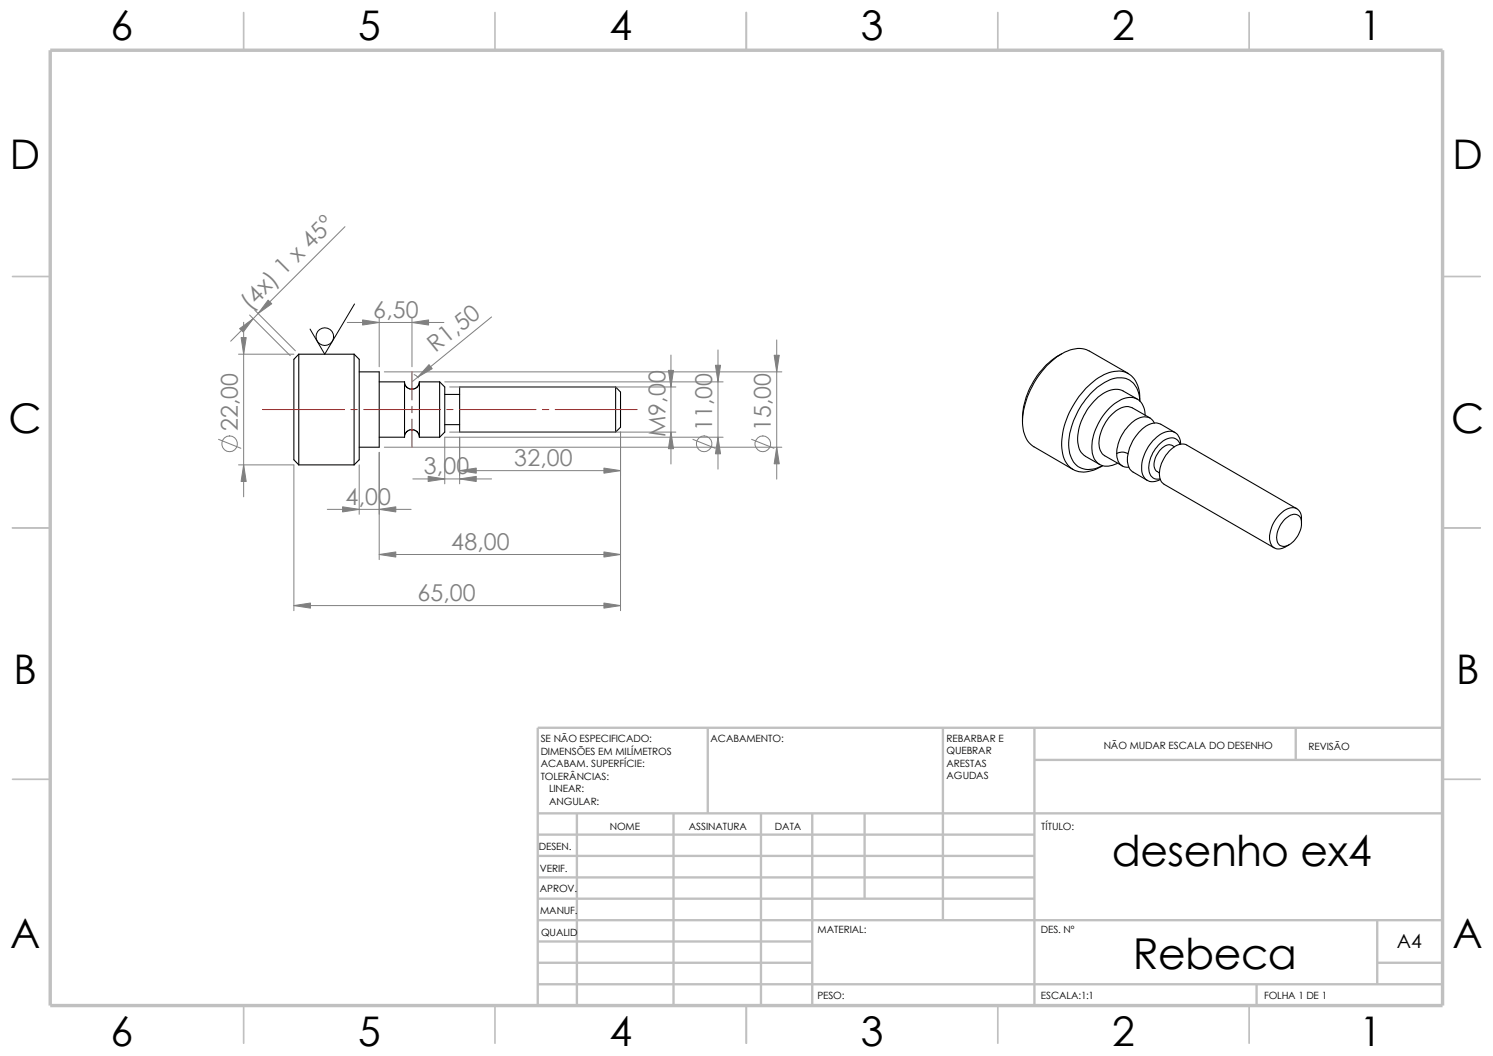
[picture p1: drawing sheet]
<svg xmlns="http://www.w3.org/2000/svg" width="297mm" height="210mm" viewBox="0 0 297 210" stroke-linecap="round" stroke-linejoin="round" font-family="sans-serif">
<g fill="none" stroke="#c0c0c0" stroke-width=".34">
<path d="M48.5 2.5v7.5M98.5 2.5v7.5M148.5 2.5v7.5M198.5 2.5v7.5M248.5 2.5v7.5M2.5 55h7.5M287 55h7.5M2.5 105h7.5M287 105h7.5M2.5 155h7.5M287 155h7.5M48.5 200v7.5"/>
<path d="M98.5 200v7.5M148.5 200v7.5M198.5 200v7.5M248.5 200v7.5"/>
</g>
<g fill="none" stroke="#c0c0c0" stroke-width=".47">
<path d="M140.8 144.7v17.1M187.6 144.7v38.3M205.8 144.7v55.3M205.8 151.1h81.2M257.8 144.7v6.4M287 144.7h-180v55.3M107 161.8h180M107 178.7h98.8M107 174.5h98.8M107 170.2h98.8M107 166h98.8M114.8 161.8v38.2"/>
<path d="M134 161.8v38.2M151.4 161.8v38.2M161.6 161.8v38.2M172 161.8v16.9M107 195.7h180M107 191.5h54.6M107 187.2h54.6M107 183h180M250 195.7v4.3M274 191.5h13M274 183v12.7"/>
</g>
<path d="M10 10h277v190h-277z" fill="none" stroke="#c0c0c0" stroke-width=".68" stroke-linecap="butt"/>
<g fill="none" stroke="#000" stroke-width=".21">
<path d="M59.4 70.4v22.1M59.4 70.4l-.9 1.1v19.9l.9 1.1M59.4 70.4h11M70.4 70.4v22.1M70.4 70.4l1.1 1.1v19.9l-1.1 1.1M71.5 74h3.9v14.9h-3.9M75.4 75.9h5.1v11.1M80.4 75.9l.2 .7 .3 .4 .3 .3 .7 .1 1-.3 .4-.5 .1-.7M83.4 75.9h4.1M83.4 75.9v11.1M87.5 75.9l1 1.1v8.9l-1 1.1M87.5 75.9v11.1"/>
<path d="M88.5 78.4h2.9M122.5 77h-31.1v8.9h31.1M122.5 77l.9 1v7l-.9 .9M122.5 77v8.9M211.2 70.4a15.4 15.4 0 0 0-7.8 13.5M216 77.2a10 10 0 0 1 6.6-3.4 4.4 4.4 0 0 1 4.1 4.4v1.6a4.4 4.4 0 0 0-3.1-4.6 7.1 7.1 0 0 0-5.8 2.2 16.1 16.1 0 0 0-5.2 11.2 4.7 4.7 0 0 0 2.6 4.5 5.2 5.2 0 0 0 4.1-.5 6.2 6.2 0 0 1-5.5 1 5.1 5.1 0 0 1-2.6-5 16.9 16.9 0 0 1 4.8-11.4zM224.5 74.3l-7.8-4.5a5.3 5.3 0 0 0-5.4 .5 16.8 16.8 0 0 0-7.8 14.4 5.1 5.1 0 0 0 2.2 4.2l7.8 4.5M226.3 79.4l-2.9-1.6a4.2 4.2 0 0 0-4.5 .8 11.5 11.5 0 0 0-4.5 9.5 3.3 3.3 0 0 0 1.5 2.7l2.9 1.6M59.4 92.5h11M75.4 87h5.1M80.5 87v-.4l.3-.6 .4-.4 .8-.2 .6 .2 .5 .4 .3 1M83.4 87h4.1"/>
<path d="M88.5 84.5h2.9M222.2 90.2a2.21 2.21 0 0 1 2.2 .1M222.2 90.2a2.36 2.36 0 0 0 1.9 2.7h.5M227.8 82.6a3.1 3.1 0 0 0-3.5-3.5 9.2 9.2 0 0 0-5.9 5.2 8.1 8.1 0 0 0-.7 7 2.96 2.96 0 0 0 4 1.1l.6-.3M228.8 83.1l-3.5-2a3.6 3.6 0 0 0-4.1 1.3 8 8 0 0 0-2.4 6.9l.7 1.1 3.8 2.3M229.7 84.2a2.29 2.29 0 0 0-3.5-.9 8.6 8.6 0 0 0-4 6.9M233.6 88.9a1.82 1.82 0 0 0-2.6 .4 3.7 3.7 0 0 0-1.1 4.3l.7 .5M233.8 86l-2.9-1.6a3.5 3.5 0 0 0-4 1.2 7.7 7.7 0 0 0-2.4 7l.2 .6 .6 .7 3 1.6M234.7 88.3a1.87 1.87 0 0 0-3-.8 6.7 6.7 0 0 0-3.1 6.3 1.72 1.72 0 0 0 2.2 1.5M234.9 88.3a2.3 2.3 0 0 0-1.1-2.3 2.3 2.3 0 0 0-2.6 .2 8.1 8.1 0 0 0-4 8 2.26 2.26 0 0 0 3.6 1.2M255.6 103.3a2.23 2.23 0 0 1 2.7-.8 2.79 2.79 0 0 1 .2 3.4 4.1 4.1 0 0 1-3.2 2.8 1.6 1.6 0 0 1-1.3-2.1 5.9 5.9 0 0 1 1.6-3.3zM258 101.2l-21.9-12.7a3.1 3.1 0 0 0-3.6 1.3 6.3 6.3 0 0 0-1.7 5.5l.3 .5 .5 .5 21.9 12.7"/>
<path d="M258.9 104.1v-.8a1.95 1.95 0 0 0-.9-2.1 1.95 1.95 0 0 0-2.3 .2 6.5 6.5 0 0 0-3 6.5 1.84 1.84 0 0 0 3 .9l.8-.5"/>
</g>
<path d="M82 74v5.5M52.2 81.4h16.3M69.8 81.4h1.3M72.3 81.4h15.3M82 80.8v1.3M82 83.4v5.5M88.9 81.4h1.2M91.4 81.4h15.2M107.9 81.4h1.3M110.4 81.4h16.3" fill="none" stroke="#f00" stroke-width=".2"/>
<g fill="none" stroke="#000" stroke-width=".2">
<path d="M70.5 60.5l-5.9 9.9-2.9-5"/>
<circle cx="64.6" cy="67" r="1.76"/>
</g>
<g fill="none" stroke="#808080" stroke-width=".2">
<path d="M68.6 45.1l-22.7 22.8M47.5 70.4h11M48.5 64.1v34.7M49.7 62.7l8 8M50.7 61.7l8.1 8.1M69.1 64.1h19.2M75.4 63.2v9.7M76.5 74h79M82 63.2v9.7M82.4 74.5l.4 .2 .4 .4M88.5 75.9h55.3M89.5 77h45"/>
<path d="M97.8 63l-15.8 12.9M133.5 70.6v21.7M142.8 69.6v23.7M154.5 67.6v27.7M43.5 87.4l4.4 1.8M47.5 92.5h11v29M71.5 92.5v9.8M75.4 90v21.3M76.5 88.9h79M82.1 95.2h15.7M89.5 85.9h45M91.4 87v9.2"/>
<path d="M91.4 93.6h32M123.4 85.9v35.6M137.8 87.4l4.5 1.8M143.8 87h-55.3v9.2M149.5 87.4l4.5 1.8M65.1 101.3h16.7M75.4 110.3h48M58.5 120.4h64.9"/>
<circle cx="45.7" cy="88.3" r="1.56"/>
<circle cx="140.1" cy="88.3" r="1.56"/>
<circle cx="151.8" cy="88.3" r="1.56"/>
</g>
<g fill="#808080" stroke="#808080" stroke-width=".2">
<path d="M85.2 94.7l3.3 .5-3.3 .6z"/>
<path d="M91.4 93.6l3.3-.5v1z"/>
<path d="M142.8 87l.5 3.3h-1z"/>
<path d="M120.1 93.1l3.3 .5-3.3 .5z"/>
<path d="M142.3 72.6h1l-.5 3.3z"/>
<path d="M85.3 72.5l.7 .8-2.9 1.7z"/>
<path d="M48.5 92.5l.5 3.3h-1z"/>
<path d="M48 67.1h1l-.5 3.3z"/>
<path d="M68.2 100.8l3.3 .5-3.3 .5z"/>
<path d="M75.4 101.3l3.3-.5v1z"/>
<path d="M120.1 119.9l3.3 .5-3.3 .5z"/>
<path d="M58.5 120.4l3.3-.5v1z"/>
<path d="M154.5 88.9l.5 3.3h-1z"/>
<path d="M154 70.7h1l-.5 3.3z"/>
<path d="M133.5 85.9l.5 3.3h-1z"/>
<path d="M133 73.7h1l-.5 3.3z"/>
<path d="M120.1 109.8l3.3 .5-3.3 .5z"/>
<path d="M75.4 110.3l3.3-.5v1z"/>
<path d="M53.3 59.7l.8 .7-2.7 2z"/>
<path d="M47.7 65.4l2.7-2-2 2.6z"/>
<path d="M91.4 95.2l3.3-.5v1.1z"/>
<path d="M72.1 63.6l3.3 .5-3.3 .5z"/>
<path d="M82 64.1l3.3-.5v1z"/>
</g>
<g font-size="8.5">
<text x="221.2" y="172.3">desenho ex4</text>
<text x="225.4" y="192.7">Rebeca</text>
</g>
<g font-size="8.1">
<text x="22" y="8">6</text>
<text x="71.2" y="8">5</text>
<text x="121.2" y="8">4</text>
<text x="171.2" y="8">3</text>
<text x="221.2" y="8">2</text>
<text x="270.5" y="8">1</text>
<text x="1.9" y="33.6">D</text>
<text x="288.9" y="33.6">D</text>
<text x="1.7" y="86.1">C</text>
<text x="288.7" y="86.1">C</text>
<text x="2.7" y="136.1">B</text>
<text x="289.7" y="136.1">B</text>
<text x="2" y="188.6">A</text>
<text x="289" y="188.6">A</text>
<text x="22" y="207.9">6</text>
<text x="71.2" y="207.9">5</text>
<text x="121.2" y="207.9">4</text>
<text x="171.2" y="207.9">3</text>
<text x="221.2" y="207.9">2</text>
<text x="270.5" y="207.9">1</text>
</g>
<g font-size="4.6" fill="#808080">
<text x="49.8" y="61.8" transform="rotate(-45 49.8 61.8)">(4x) 1 x 45º</text>
<text x="74.3" y="63.2">6,50</text>
<text x="86.6" y="70.2" transform="rotate(-39 86.6 70.2)">R1,50</text>
<text x="47.3" y="85.8" transform="rotate(-90 47.3 85.8)">22,00</text>
<text x="132.4" y="87" transform="rotate(-90 132.4 87)">M9,00</text>
<text x="141.7" y="85.8" transform="rotate(-90 141.7 85.8)">11,00</text>
<text x="153.4" y="85.8" transform="rotate(-90 153.4 85.8)">15,00</text>
<text x="84.3" y="94.3">3,00</text>
<text x="102.3" y="92.7">32,00</text>
<text x="68.8" y="100.4">4,00</text>
<text x="89.8" y="109.3">48,00</text>
<text x="83" y="119.5">65,00</text>
</g>
<text font-size="3.9" x="277.9" y="188.5">A4</text>
<g font-size="2">
<text x="107.6" y="147.6">SE NÃO ESPECIFICADO:</text>
<text x="141.4" y="147.6">ACABAMENTO:</text>
<text x="188.3" y="147.5">REBARBAR E</text>
<text x="219.6" y="149">NÃO MUDAR ESCALA DO DESENHO</text>
<text x="260.3" y="149.2">REVISÃO</text>
<text x="107.6" y="155.1">TOLERÂNCIAS:</text>
<text x="107.6" y="152.6">ACABAM. SUPERFÍCIE:</text>
<text x="107.6" y="150.1">DIMENSÕES EM MILÍMETROS</text>
<text x="188.3" y="155">AGUDAS</text>
<text x="188.3" y="150">QUEBRAR</text>
<text x="188.3" y="152.5">ARESTAS</text>
<text x="109.2" y="160.1">ANGULAR:</text>
<text x="109.2" y="157.6">LINEAR:</text>
<text x="121.3" y="165.1">NOME</text>
<text x="137" y="165">ASSINATURA</text>
<text x="154.2" y="165">DATA</text>
<text x="207.1" y="165">TÍTULO:</text>
<text x="107.2" y="169.1">DESEN.</text>
<text x="107.4" y="173.4">VERIF.</text>
<text x="107.4" y="177.5">APROV.</text>
<text x="107.4" y="181.8">MANUF.</text>
<text x="162.6" y="185.5">MATERIAL:</text>
<text x="207.1" y="185.5">DES. Nº</text>
<text x="107.7" y="186.2">QUALID</text>
<text x="162.6" y="198.6">PESO:</text>
<text x="207.1" y="198.6">ESCALA:1:1</text>
<text x="251.5" y="198.6">FOLHA 1 DE 1</text>
</g>
</svg>
